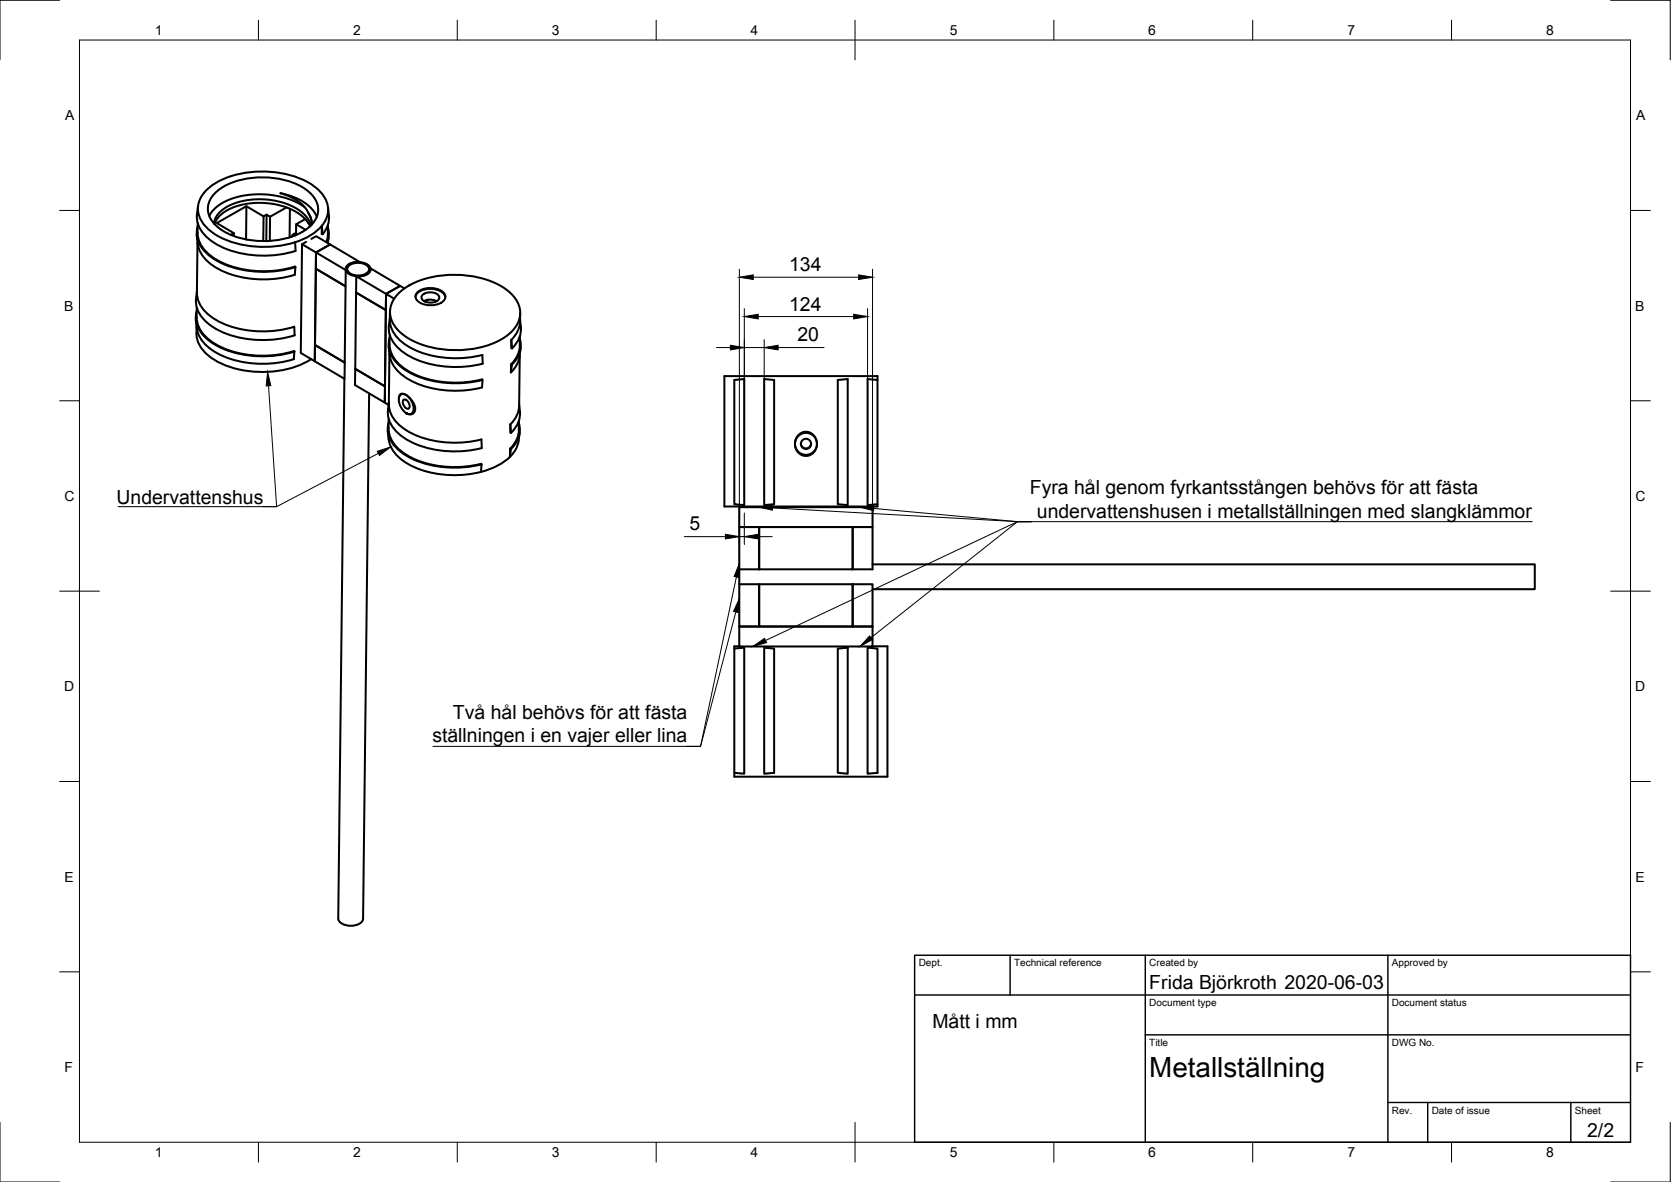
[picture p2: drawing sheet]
<svg xmlns="http://www.w3.org/2000/svg" width="420mm" height="297mm" viewBox="0 0 420 297" stroke-linecap="round" stroke-linejoin="round" font-family="sans-serif">
<!-- layer: Visible -->
<g fill="none" stroke="#000" stroke-width=".51">
<path d="M49.5 59.2a8.8 8.8 0 0 0 5.1 8.2 26.1 26.1 0 0 0 19.5 1.6M49.7 58.5a8 8 0 0 0 4.4 6.6 25.8 25.8 0 0 0 20.1 1.9l.1 .1M49.7 56.8a6.6 6.6 0 0 0 2.4 7 22.9 22.9 0 0 0 16.7 4.4l2.8-.4 2.7-.7M49.7 56.1v2.4M49.8 51.7a7.8 7.8 0 0 0 3.9 9.3 26 26 0 0 0 20.6 2.1l-.1-2.2M51.9 47.8a19.1 19.1 0 0 1 13.2-4.7 22.7 22.7 0 0 1 14.5 4.2 6.4 6.4 0 0 1 .2 10.6 21.6 21.6 0 0 1-15.6 4.1 19.6 19.6 0 0 1-12.4-5 6.2 6.2 0 0 1 .1-9.2zM53.8 56.2a6.5 6.5 0 0 1 4.8-4.9l2.1-.7 2.1-.4 2.3-.1 2.5 .1 2.7 .5 2.3 .7 2.2 1.1 1.7 1.4a6.1 6.1 0 0 1 1.7 2.7M53.9 56.3l.5-1 .8-1 2.2-1.7 3.6-1.2 1.8-.3 3-.1 4 .5 3.6 1.2 1.7 .9 1.2 1 1 1.1 .7 1.2M54.2 48.4a18.9 18.9 0 0 1 15-3.6 14.8 14.8 0 0 1 9.7 4.7 5.2 5.2 0 0 1-.9 7.3 18.9 18.9 0 0 1-15 3.6 14.8 14.8 0 0 1-9.6-4.7 5.2 5.2 0 0 1 .8-7.3zM58.8 58.6v.7M62 51.8l-.1 8.4M66.3 54.4l-.1 6.2"/>
<path d="M67 53.9v6.7M67.9 54.5l-.1 6.1M72.1 52.1l-4.2 2.4-.9-.6-.7 .5-4.3-2.6-7.5 4.3 4.3 2.5-.8 .4M72.9 52.5l-.1 7.2M74.2 59.2l-.7 .2M74.4 58.6a1.44 1.44 0 0 0-1.2 .9M74.5 56.4l-.1 2.7M76.6 52l-3.1-1.6-3.2-1-3.9-.6-4 .2-3.5 .7-2.8 1.2-2.1 1.5-1.4 1.9M76.8 55.1l-2.3 1.3 2.4 1.4M77.6 53.7l.7 1.3 .1 1.4M79.7 54.5a11.1 11.1 0 0 0-7.9-5.7l-1.3-.3a10.6 10.6 0 0 1 6.8 4.5l.8 1.7 .3 1.6M80.9 56.8l.2 2.1-.2-.1z"/>
<path d="M82.5 56.5l-.1 2.8-.3 1.6M82.5 57.2l.2 1.9-.4 1.9M82.5 52.1a7.1 7.1 0 0 1-1.4 6.8M82.6 59.6l-.2 1.5M49.5 77.3l-.1 2.4M49.5 79.7a8 8 0 0 0 4.4 6.6 25.8 25.8 0 0 0 20 1.9M49.5 78.1a6.6 6.6 0 0 0 2.4 6.9 22.9 22.9 0 0 0 16.7 4.4l2.8-.4 2.6-.6M49.7 60.9l-.2 12.7a8 8 0 0 0 4.5 6.6 25.8 25.8 0 0 0 20 1.9l.1 2.2a26.1 26.1 0 0 1-20.6-2.1 7.7 7.7 0 0 1-4-8.9M74.3 67.1l-.2 2M75.9 61.4l3.6 2-.1 4.1 7.5 4.5v-4.1l-7.4-4.5 3.5-2 7.5 4.5a3.1 3.1 0 0 0-3.6 1.6l.1 .4M78.3 60l1.2-.6 3.5 2-3.5 2-.4 27.4-3.5-2.1 .3-27.3 1.1-.6M79.4 67.5l7.5 4.5-.2 19.1-7.5-4.4z"/>
<path d="M87.3 66.7a4.2 4.2 0 0 1 5.8 .5 1.88 1.88 0 0 1-2 2.2h-1.4a2.64 2.64 0 0 1-2.8-1.8zM87.7 66.8a3.7 3.7 0 0 1 5 .5 1.66 1.66 0 0 1-1.8 1.9h-1.2a2.32 2.32 0 0 1-2.4-1.6zM89.5 73.5l7.5 4.4-.2 19.2-7.5-4.4zM89.6 69.4l7.5 4.5 3.5-2.1 1.1 .7M89.6 69.4a3.1 3.1 0 0 0 3.6-1.6l-.1-.4 7.5 4.4-3.5 2.1-.1 4-7.5-4.4zM98 78.3a8.4 8.4 0 0 0 5.2 9.1 26 26 0 0 0 18.1 1.8l.1 2.2a25.5 25.5 0 0 1-20-2.9 7.4 7.4 0 0 1-3.6-6.8M99.1 75.1l-2-1.2-.3 27.3 .9 .6M100.6 73.4a21.6 21.6 0 0 1 15.5-4.3 20.7 20.7 0 0 1 12.3 4.6 6.3 6.3 0 0 1-.1 10 21.6 21.6 0 0 1-15.5 4.2 20.7 20.7 0 0 1-12.3-4.5 6.3 6.3 0 0 1 .1-10zM104.5 74.6a2.99 2.99 0 0 1 2.9-2 4.6 4.6 0 0 1 4.4 1.6l.2 .5M105 73.4a5.2 5.2 0 0 1 6.8 .5 1.82 1.82 0 0 1-1.5 2.5 5.2 5.2 0 0 1-5.6-1.2 1.41 1.41 0 0 1 .3-1.8zM106.3 74.1a3.1 3.1 0 0 1 4.1 .3 1.41 1.41 0 0 1-1.6 1.6l-.6 .1a1.99 1.99 0 0 1-2.2-1.4zM106.6 75.7a3.5 3.5 0 0 1 3.2 0"/>
<path d="M107.6 75.3l-.8 .5M130.8 78.7v2.1M49.2 80.4l.2 2.1M49.4 83.8a8 8 0 0 0 4.3 6.5 25.1 25.1 0 0 0 24.5-.1M49.4 82.1v1.7M49.5 82.4a8.8 8.8 0 0 0 4.9 6.2 26.1 26.1 0 0 0 19.5 1.7M73.9 88.2l.1 .2M74 88.4l-.1 1.9M79.2 86.7l7.5 4.4-.1 4.1-7.5-4.4zM86.6 95.2l-1.6 135.6a2.39 2.39 0 0 0 2.4 1.8h.7a2.88 2.88 0 0 0 3.2-1.7l1.5-132M89.3 92.7l7.5 4.4v4.1l-7.5-4.4zM97.7 87.2l.3 2"/>
<path d="M97.9 88.9l-.1 12.7M98 84.8a6.7 6.7 0 0 0 2.7 7.3 24.2 24.2 0 0 0 18 3.9l2.6-.5M98 84.1a8.6 8.6 0 0 0 5.1 9.4 26 26 0 0 0 18.1 1.8v2.1a25.1 25.1 0 0 1-19.6-2.8 8.2 8.2 0 0 1-3.6-5.4M98 80.1l-.2 1.7M102.2 99.3a1.13 1.13 0 0 0-1.4-.2 1.13 1.13 0 0 0-.5 1.3l.4 1.6 .6 1.1 .8 .7M102.2 99.3a3.9 3.9 0 0 1 1.5 4.4 1.12 1.12 0 0 1-1.6 .1M102.2 99.3l-.8-.3a.84 .84 0 0 0-1.1 .9v.3M102.2 99.3l1 .9 .7 1a1.74 1.74 0 0 1-.6 2.9l-1.2-.3M128.5 91.6h.2l-.2 2M128.5 91.6v2M128.6 85.4l-.1 2.1 .3 .1M128.6 85.4l.2 2.2"/>
<path d="M130.7 89.3l-.2 13.4-.7 2-1.5 1.9M130.7 84.5a7.8 7.8 0 0 1-1.6 6.4l-.6 .7M130.7 85.2a6.3 6.3 0 0 1-2 6.4M130.8 80.7l-.5 2.1-.7 1.4-1 1.2M130.8 80.4l.2 1.7M130.9 87.6a7.9 7.9 0 0 1-2.4 6M131 82.1a6.6 6.6 0 0 1-2.2 5.4M182.1 94.5h38.5v32.8h-38.5zM184.6 95.5l2.5-.2v31.6l-2.5-.2zM192.2 95.3l2.4 .2v31.2l-2.4 .2zM210.7 95.5l2.4-.2v31.6l-2.4-.2zM220.6 95.5l-2.5-.2v31.6l2.5-.2"/>
<path d="M97.5 108.4l.2 2M97.7 105.3v2.4M97.7 107.7a7.9 7.9 0 0 0 4.1 6.4 25.5 25.5 0 0 0 19.2 2.4M97.7 110.4a9 9 0 0 0 5.7 6.6 26.3 26.3 0 0 0 17.6 1.6M97.7 106.1a6.7 6.7 0 0 0 2.8 7.2 24.2 24.2 0 0 0 17.9 3.9l2.7-.5M97.8 101.3a7.5 7.5 0 0 0 3.4 8.5 25.5 25.5 0 0 0 19.9 2.8v-2.2a25.5 25.5 0 0 1-19.2-2.4 7.9 7.9 0 0 1-4.1-6.4M101.5 100.4a1.5 1.5 0 0 1 1.2 2.3 1.5 1.5 0 0 1-1.2-2.3zM121 116.6l-.1 2M128.2 112.8v2l.3-2M128.2 112.8h.3M128.3 106.6l.2 2.2-.2-.1zM130.5 108.1l-.5 2.1-.7 1.3-1 1.3"/>
<path d="M130.5 105.7v2.4M130.5 106.4a6.3 6.3 0 0 1-2 6.4M130.5 101.6a7 7 0 0 1-2 7.2M130.7 108.8a9 9 0 0 1-6 8.4l-3.7 1.4M200.7 109.3a2.88 2.88 0 0 1 3.9 .1 2.88 2.88 0 0 1 .4 3.8 2.8 2.8 0 0 1-3.7 1 2.8 2.8 0 0 1-1.3-3.5zM201.4 111.5a1.28 1.28 0 0 0 1.3 1.2 1.28 1.28 0 0 0 1.2-1.2M185.9 127.5h33.5v4.9h-33.5zM185.9 132.4h5v10.7h-5zM190.9 132.4h23.5v10.7h-23.5zM214.4 132.4h5v10.7h-5zM185.9 157.4h33.5v5.1h-33.5zM185.9 143.1v3.7"/>
<path d="M185.9 146.8h5v10.6h-5zM190.9 146.8h23.5v10.6h-23.5zM214.4 146.8h5v10.6h-5zM219.4 141.8h166.5v6.3h-166.5M184.6 163l2.5-.2v31.6l-2.5-.2M185.9 162.4h-1.3v32.8h38.5v-32.8h-3.7M192.2 162.8l2.4 .2v31.2l-2.4 .2zM210.7 163l2.4-.2v31.6l-2.4-.2zM218.1 162.8l2.5 .2v31.2l-2.5 .2z"/>
<circle cx="202.7" cy="111.5" r="1.28"/>
<circle cx="202.7" cy="111.5" r="2.76"/>
</g>
<circle cx="102.2" cy="103.9" r=".24" fill="#000" stroke="#000" stroke-width=".25"/>
<!-- layer: Border -->
<g fill="none" stroke="#000" stroke-width=".25">
<path d="M15 .1h-15v15M20 10.1h390v276.9h-390zM65 5.1v5M115 5.1v5M165 5.1v5M215 5.1v10M265 5.1v5M315 5.1v5M365 5.1v5M405 .1h15v15M15 52.9h5M410 52.9h5"/>
<path d="M15 100.7h5M410 100.7h5M15 148.6h10M405 148.6h10M15 196.4h5M410 196.4h5M15 244.2h5M410 244.2h5M0 282.1v14.9h15M65 287v5M115 287v5M165 287v5"/>
<path d="M215 282.1v9.9M265 287v5M315 287v5M365 287v5M420 282.1v14.9h-15"/>
</g>
<!-- layer: TitleBlock -->
<path d="M230 240.1h180v46.9h-180zM230 250h180M254 240.1v9.9M288 240.1v46.9M349 240.1v46.9M288 260.1h122M349 277.1h61M359 277.1v9.9M395 277.1v9.9" fill="none" stroke="#000" stroke-width=".36"/>
<!-- layer: Dimensions -->
<g fill="none" stroke="#000" stroke-width=".25">
<path d="M185.9 67.7v73.4M187.2 77.6v47.3M189.4 69.7h26.5M190.6 79.6h24.1M218.1 77.6v47.3M219.4 67.7v73.4M180.1 87.3h3.5M187.2 87.3h5M192.2 85.4v39.5M195.6 87.3h11.6M172.1 134.9h10.3M185.9 134.9h1.3"/>
<path d="M187.2 128.9v7.9M190.6 134.9h3.5"/>
</g>
<path d="M185.9 69.7l3.5-.6v1.1zM187.2 79.6l3.4-.6v1.1zM214.7 79l3.4 .6-3.4 .5zM215.9 69.1l3.5 .6-3.5 .5zM183.6 86.8l3.6 .5-3.6 .6zM192.2 87.3l3.4-.5v1.1zM182.4 134.3l3.5 .6-3.5 .5zM187.2 134.9l3.4-.6v1.1z" fill="#000" stroke="#000" stroke-width=".25"/>
<!-- layer: Annotations -->
<path d="M67.3 93.5l.8 3.4-1.2 .1zM94.9 113.4l3.3-1.1-2.8 2.2zM190.8 127.5l3.5-.5-.1 1.2zM216.2 127.5l3.6-.3-.2 1.1zM185.9 150.4l-.3 3.5-1.2-.3zM185.9 141.6l-.2 3.5-1.1-.2zM189.3 162.4l2.9-2 .5 1.1zM218.7 159.8l.7 .9-3.1 1.7z" fill="#000" stroke="#000" stroke-width=".25"/>
<path d="M67.5 97l2.1 30.3h-39.9M95.1 113.9l-25.5 13.4h-3.5M194.3 127.6l61.5 3.5h129.5M219.7 127.8l36.1 3.3h3.6M259.4 131.1h-3.6l-63.3 29.9M259.4 131.1h-3.6l-36.8 29.2M185 153.8l-8.9 33.8h-67.2M185.2 145l-9.1 42.6h-3.5" fill="none" stroke="#000" stroke-width=".25"/>
<text font-size="7" x="289" y="270.6">Metallställning</text>
<g font-size="4.9">
<text x="198.4" y="68.1">134</text>
<text x="198.4" y="78">124</text>
<text x="200.5" y="85.8">20</text>
<text x="259" y="124.2">Fyra hål genom fyrkantsstången behövs för att fästa</text>
<text x="29.3" y="126.6">Undervattenshus</text>
<text x="260.7" y="130.1">undervattenshusen i metallställningen med slangklämmor</text>
<text x="173.4" y="133.3">5</text>
<text x="113.9" y="180.7">Två hål behövs för att fästa</text>
<text x="108.7" y="186.5">ställningen i en vajer eller lina</text>
<text x="289" y="248.5">Frida Björkroth 2020-06-03</text>
<text x="234.4" y="258.3">Mått i mm</text>
<text x="399.1" y="285.7">2/2</text>
</g>
<g font-size="3.5">
<text x="39" y="8.8">1</text>
<text x="88.8" y="8.8">2</text>
<text x="138.8" y="8.8">3</text>
<text x="188.7" y="8.8">4</text>
<text x="238.8" y="8.8">5</text>
<text x="288.7" y="8.8">6</text>
<text x="338.8" y="8.8">7</text>
<text x="388.8" y="8.8">8</text>
<text x="16.4" y="30.2">A</text>
<text x="411.4" y="30.2">A</text>
<text x="16.2" y="78">B</text>
<text x="411.2" y="78">B</text>
<text x="16.2" y="125.9">C</text>
<text x="411.2" y="125.9">C</text>
<text x="16.2" y="173.7">D</text>
<text x="411.2" y="173.7">D</text>
<text x="16.2" y="221.6">E</text>
<text x="411.2" y="221.6">E</text>
<text x="16.2" y="269.4">F</text>
<text x="411.2" y="269.4">F</text>
<text x="39" y="290.8">1</text>
<text x="88.8" y="290.8">2</text>
<text x="138.8" y="290.8">3</text>
<text x="188.7" y="290.8">4</text>
<text x="238.8" y="290.8">5</text>
<text x="288.7" y="290.8">6</text>
<text x="338.8" y="290.8">7</text>
<text x="388.8" y="290.8">8</text>
</g>
<g font-size="2.5">
<text x="231" y="242.9">Dept.</text>
<text x="255" y="242.9">Technical reference</text>
<text x="289" y="242.9">Created by</text>
<text x="350" y="242.9">Approved by</text>
<text x="289" y="252.8">Document type</text>
<text x="350" y="252.8">Document status</text>
<text x="289" y="262.9">Title</text>
<text x="350" y="262.9">DWG No.</text>
<text x="350" y="279.9">Rev.</text>
<text x="360" y="279.9">Date of issue</text>
<text x="396" y="279.9">Sheet</text>
</g>
</svg>
